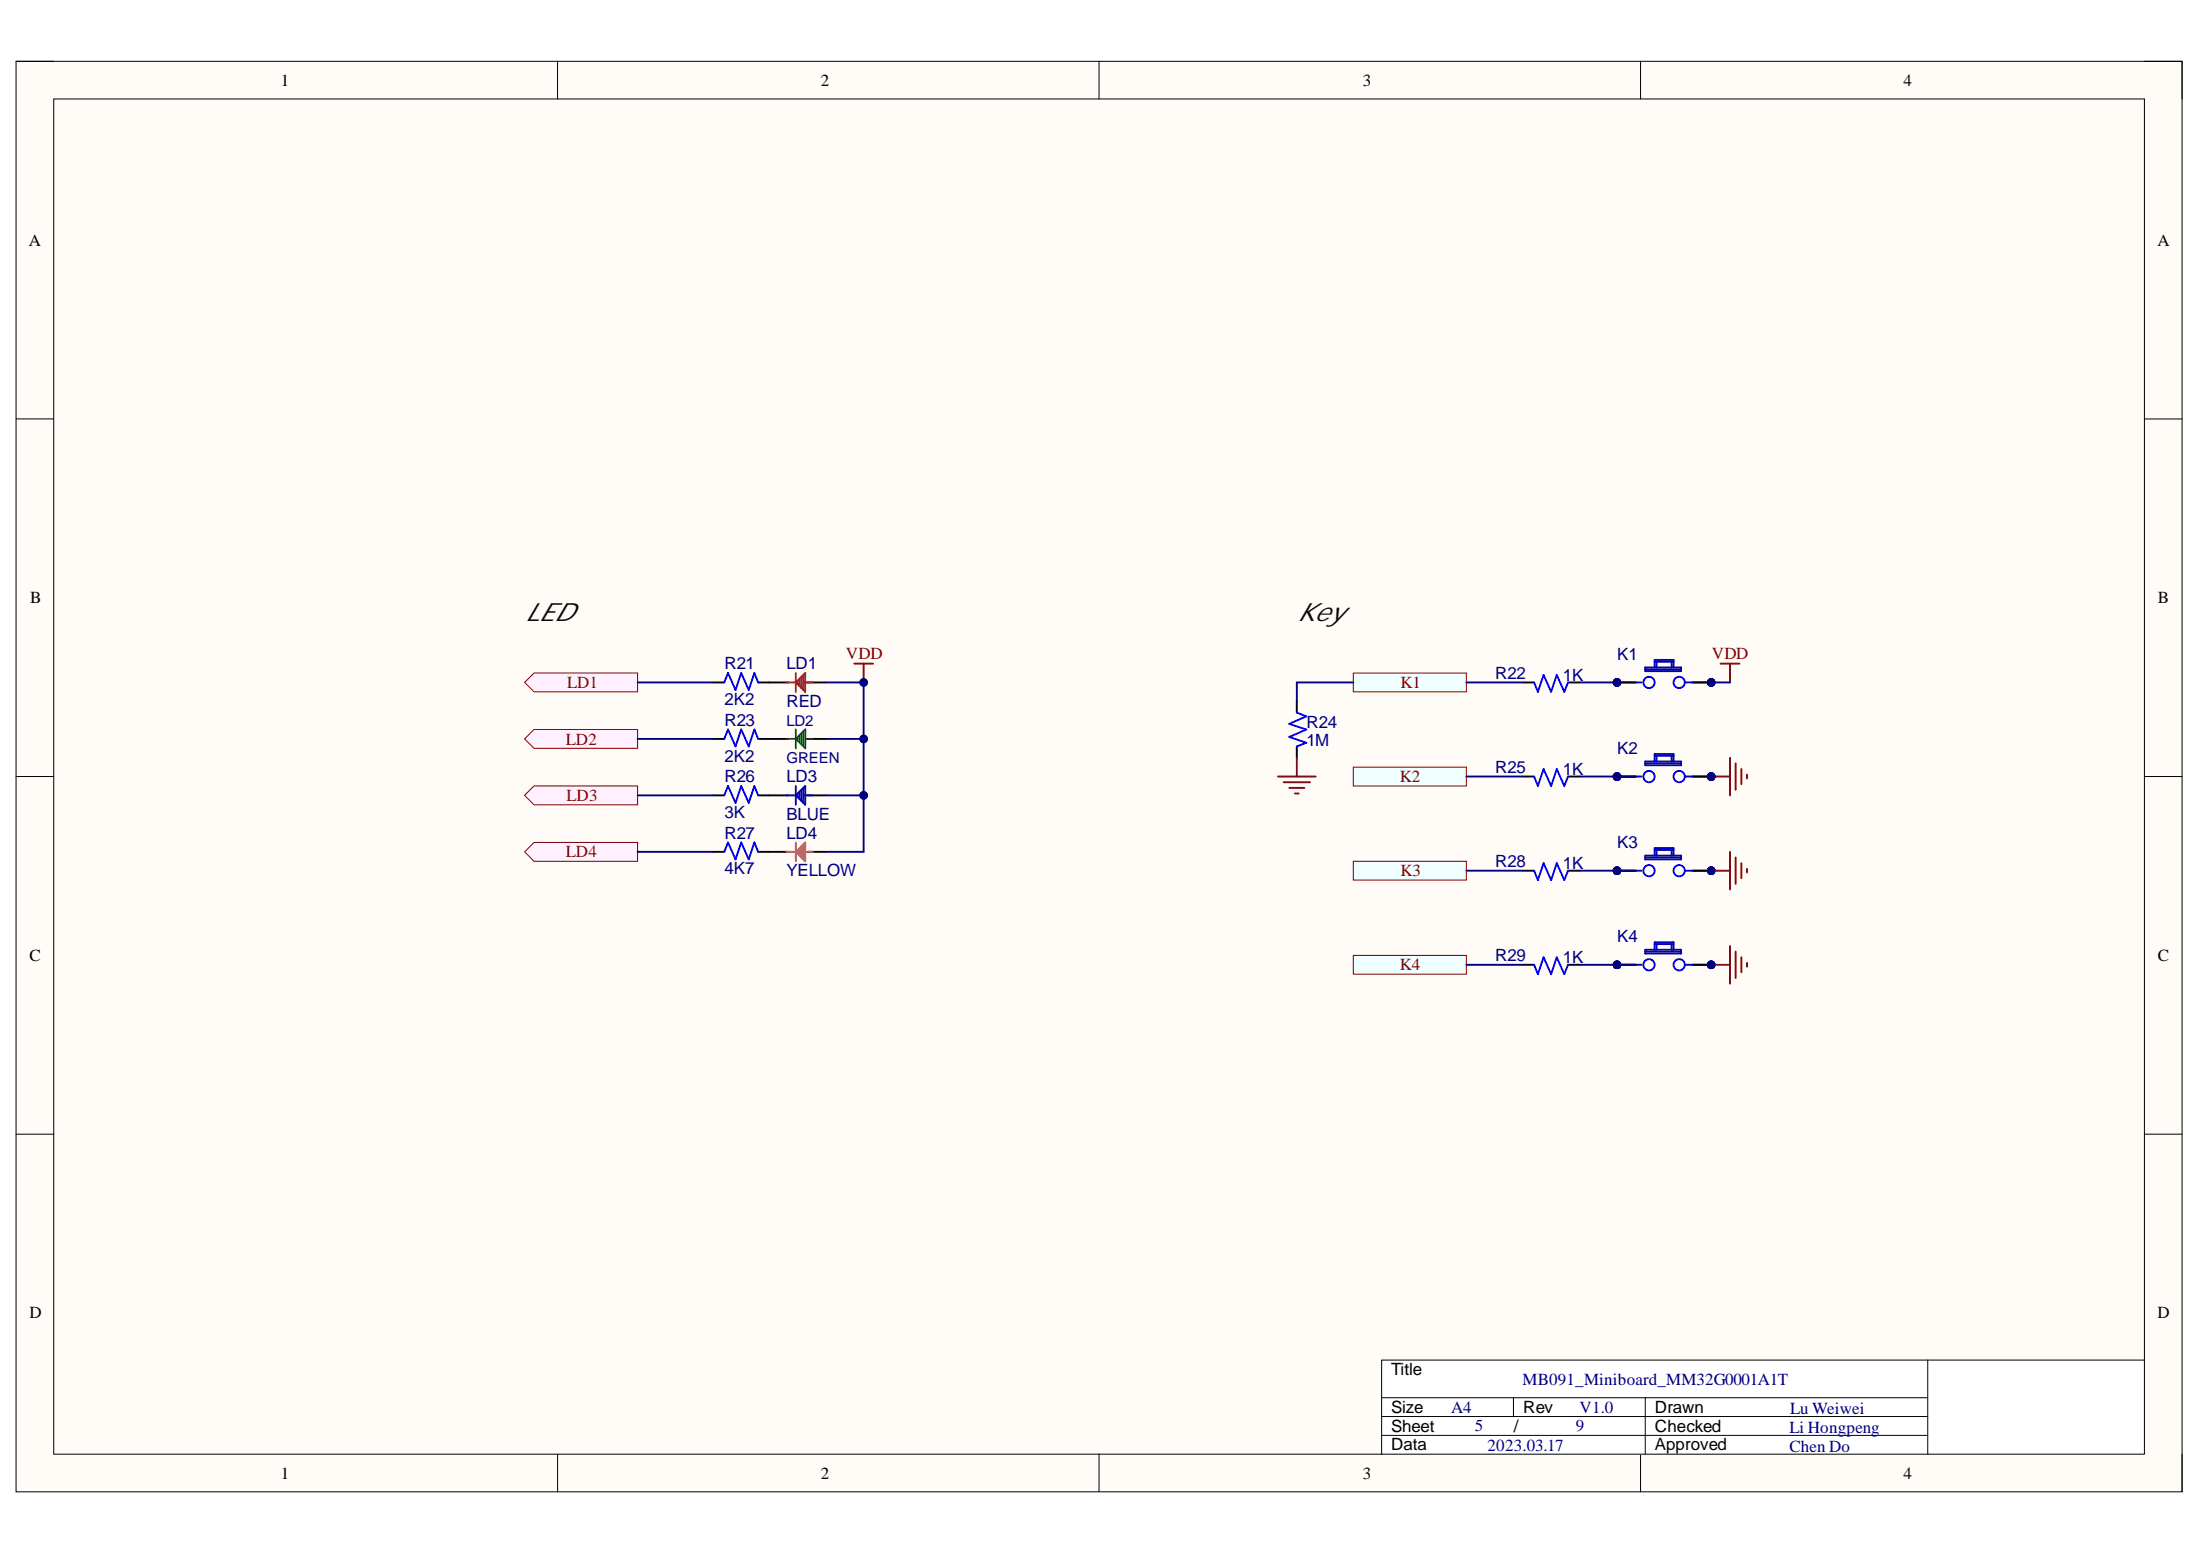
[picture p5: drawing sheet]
<svg xmlns="http://www.w3.org/2000/svg" width="297mm" height="210mm" viewBox="0 0 297 210" stroke-linecap="round" stroke-linejoin="round" font-family="sans-serif">
<path d="M2.2 8.3h292.4v193.1h-292.4z" fill-rule="evenodd" fill="#fffcf8"/>
<path d="M2.2 8.3h292.4v193.1h-292.4z" fill="none" stroke="#000" stroke-width=".14"/>
<path d="M7.3 13.4h282.2v182.9h-282.2z" fill-rule="evenodd" fill="#fffcf8"/>
<g fill="none" stroke="#000" stroke-width=".14">
<path d="M2.2 8.3h5.1M7.3 13.4h282.2v182.9h-282.2zM75.3 8.3v5.1M148.4 8.3v5.1M221.5 8.3v5.1M289.5 8.3h5.1v5.1M2.2 56.5h5.1M289.5 56.6h5.1M2.2 104.8h5.1M289.5 104.8h5.1M2.2 153.1h5.1M289.5 153.1h5.1"/>
<path d="M75.3 196.3v5.1M148.4 196.3v5.1M221.5 196.3v5.1M294.6 196.3v5.1"/>
</g>
<g fill="none" stroke="#000" stroke-width=".25">
<path d="M96.3 92.1h1.5M96.3 99.7h1.5M102.4 92.1h4M102.4 99.7h1.5M109 92.1h2.5M205.6 92.1h1.5M211.7 92.1h1.5M218.3 92.1h2.6M228.5 92.1h2.5M96.3 107.4h1.5M96.3 115h1.5M102.4 107.4h4"/>
<path d="M102.4 115h4M109 107.4h2.5M109 115h2.5M205.6 104.8h1.5M205.6 117.5h1.5M211.7 104.8h1.5M211.7 117.5h1.5M218.3 104.8h2.6M218.3 117.5h2.6M228.5 104.8h2.5M228.5 117.5h2.5M205.6 130.2h1.5"/>
<path d="M211.7 130.2h1.5M218.3 130.2h2.6M228.5 130.2h2.5"/>
</g>
<g fill="none" stroke="#0000bf" stroke-width=".25">
<path d="M220.9 92.1h.7M222.1 90.1h4.9v.5h-4.9zM222.1 90.3h4.9M223.4 90.1v-1h2.6v1M223.4 89.3h2.6M223.7 89.3v.8M225.7 89.3v.8M227.5 92.1h1M106.2 107.4h1.2M107.4 107.4l1.3-1.3v2.5zM107.4 106.1v2.5M107.7 107.1v.5"/>
<path d="M108 106.9v1M108.2 106.6v1.5M108.5 106.3v2.1M108.7 107.4h1M220.9 117.5h.7M220.9 104.8h.7M222.1 102.8h4.9v.5h-4.9zM222.1 115.5h4.9v.5h-4.9zM222.1 115.7h4.9M222.1 103h4.9M223.4 102.8v-1h2.6v1M223.4 115.5v-1h2.6v1"/>
<path d="M223.4 114.7h2.6M223.4 102h2.6M223.7 102v.8M223.7 114.7v.8M225.7 102v.8M225.7 114.7v.8M227.5 117.5h1M227.5 104.8h1M220.9 130.2h.7M222.1 128.2h4.9v.5h-4.9zM222.1 128.5h4.9M223.4 128.2v-1h2.6v1"/>
<path d="M223.4 127.4h2.6M223.7 127.4v.8M225.7 127.4v.8M227.5 130.2h1"/>
</g>
<path d="M106.2 115h1.2M107.4 115l1.3-1.3v2.6zM107.4 113.7v2.6M107.7 114.7v.5M108 114.5v1M108.2 114.2v1.6M108.5 114v2M108.7 115h1" fill="none" stroke="#fd8300" stroke-width=".25"/>
<path d="M106.2 92.1h1.2M107.4 92.1l1.3-1.3v2.6zM107.4 90.8v2.6M107.7 91.9v.5M108 91.6v1M108.2 91.4v1.5M108.5 91.1v2M108.7 92.1h1" fill="none" stroke="#f00" stroke-width=".25"/>
<g fill="none" stroke="#00f" stroke-width=".25">
<path d="M97.8 99.7l.5-1.2 1 2.3 .8-2.3 1 2.3 .8-2.3 .5 1.2M97.8 92.1l.5-1.3 1 2.3 .8-2.3 1 2.3 .8-2.3 .5 1.3M207.1 92.1l.5 1.3 .8-2.3 1 2.3 .8-2.3 1 2.3 .5-1.3M97.8 115l.5-1.3 1 2.3 .8-2.3 1 2.3 .8-2.3 .5 1.3M97.8 107.4l.5-1.3 1 2.3 .8-2.3 1 2.3 .8-2.3 .5 1.3M207.1 104.8l.5 1.3 .8-2.3 1 2.3 .8-2.3 1 2.3 .5-1.3M207.1 117.5l.5 1.3 .8-2.3 1 2.3 .8-2.3 1 2.3 .5-1.3M207.1 130.2l.5 1.3 .8-2.3 1 2.3 .8-2.3 1 2.3 .5-1.3"/>
<circle cx="222.6" cy="92.1" r=".76"/>
<circle cx="226.7" cy="92.1" r=".76"/>
<circle cx="222.6" cy="117.5" r=".76"/>
<circle cx="222.6" cy="104.8" r=".76"/>
<circle cx="226.7" cy="117.5" r=".76"/>
<circle cx="226.7" cy="104.8" r=".76"/>
<circle cx="222.6" cy="130.2" r=".76"/>
<circle cx="226.7" cy="130.2" r=".76"/>
</g>
<path d="M115.3 89.6h2.6M116.6 89.6v2.5M232.3 89.6h2.6M233.6 89.6v2.5M231 104.8h2.6M233.6 102.3v5.1M234.3 103v3.6M235.1 103.8v2M235.9 104.6v.5" fill="none" stroke="#800000" stroke-width=".25"/>
<circle cx="116.6" cy="92.1" r=".51" fill="#000080"/>
<circle cx="116.6" cy="92.1" r=".51" fill="none" stroke="#000080" stroke-width=".14"/>
<path d="M175.1 94.7v1.5M175.1 100.8v1.5" fill="none" stroke="#000" stroke-width=".25"/>
<path d="M175.1 96.2l1.3 .5-2.3 1 2.3 .8-2.3 1 2.3 .8-1.3 .5" fill="none" stroke="#00f" stroke-width=".25"/>
<path d="M172.6 104.8h5M173.3 105.6h3.6M174.1 106.4h2M174.8 107.1h.5M175.1 102.3v2.5" fill="none" stroke="#800000" stroke-width=".25"/>
<path d="M182.7 90.9h15.3v2.5h-15.3z" fill-rule="evenodd" fill="#f0ffff"/>
<path d="M182.7 90.9h15.3v2.5h-15.3z" fill="none" stroke="#800000" stroke-width=".14"/>
<path d="M182.7 129h15.3v2.5h-15.3z" fill-rule="evenodd" fill="#f0ffff"/>
<path d="M182.7 129h15.3v2.5h-15.3z" fill="none" stroke="#800000" stroke-width=".14"/>
<path d="M70.8 115l1.3-1.3h14v2.6h-14z" fill-rule="evenodd" fill="#fff0ff"/>
<path d="M70.8 115l1.3-1.3h14v2.6h-14z" fill="none" stroke="#800000" stroke-width=".14"/>
<path d="M70.8 107.4l1.3-1.3h14v2.5h-14z" fill-rule="evenodd" fill="#fff0ff"/>
<path d="M70.8 107.4l1.3-1.3h14v2.5h-14z" fill="none" stroke="#800000" stroke-width=".14"/>
<path d="M72.1 98.5h14v2.5h-14l-1.3-1.3z" fill-rule="evenodd" fill="#fff0ff"/>
<path d="M72.1 98.5h14v2.5h-14l-1.3-1.3z" fill="none" stroke="#800000" stroke-width=".14"/>
<path d="M72.1 90.8h14v2.6h-14l-1.3-1.3z" fill-rule="evenodd" fill="#fff0ff"/>
<path d="M72.1 90.8h14v2.6h-14l-1.3-1.3z" fill="none" stroke="#800000" stroke-width=".14"/>
<path d="M182.7 116.3h15.3v2.5h-15.3z" fill-rule="evenodd" fill="#f0ffff"/>
<path d="M182.7 116.3h15.3v2.5h-15.3z" fill="none" stroke="#800000" stroke-width=".14"/>
<path d="M182.7 103.6h15.3v2.5h-15.3z" fill-rule="evenodd" fill="#f0ffff"/>
<path d="M182.7 103.6h15.3v2.5h-15.3z" fill="none" stroke="#800000" stroke-width=".14"/>
<path d="M231 117.5h2.6M233.6 115v5.1M234.3 115.7v3.6M235.1 116.5v2M235.9 117.3v.5M231 130.2h2.6M233.6 127.7v5.1M234.3 128.5v3.5M235.1 129.2v2M235.9 130v.5" fill="none" stroke="#800000" stroke-width=".25"/>
<path d="M186.5 183.6h103v12.7h-103z" fill-rule="evenodd" fill="#fff"/>
<path d="M186.5 183.6h103v12.7h-103zM186.5 193.8h73.8M186.5 188.7h73.8M186.5 191.2h73.8M204.3 188.7v2.5M222.1 188.7v7.6M260.3 183.6v12.7" fill="none" stroke="#000" stroke-width=".14"/>
<path d="M103.9 99.7h2.5M109 99.7h2.5" fill="none" stroke="#000" stroke-width=".25"/>
<path d="M106.2 99.7h1.2M107.4 99.7l1.3-1.2v2.5zM107.4 98.5v2.5M107.7 99.5v.5M108 99.2v1.1M108.2 99v1.5M108.5 98.7v2.1M108.7 99.7h1" fill="none" stroke="#008000" stroke-width=".25"/>
<path d="M86.1 92.1h10.2M86.1 99.7h10.2M111.5 92.1h5.1v22.9h-5.1M213.2 92.1h5.1M86.1 115h10.2M86.1 107.4h10.2M198 104.8h7.6M213.2 117.5h7.7M213.2 130.2h7.7" fill="none" stroke="#000080" stroke-width=".25"/>
<circle cx="116.6" cy="92.1" r=".51" fill="#000080"/>
<circle cx="116.6" cy="92.1" r=".51" fill="none" stroke="#000080" stroke-width=".14"/>
<circle cx="116.6" cy="99.7" r=".51" fill="#000080"/>
<circle cx="116.6" cy="99.7" r=".51" fill="none" stroke="#000080" stroke-width=".14"/>
<circle cx="116.6" cy="107.4" r=".51" fill="#000080"/>
<circle cx="116.6" cy="107.4" r=".51" fill="none" stroke="#000080" stroke-width=".14"/>
<path d="M111.5 107.4h5.1" fill="none" stroke="#000080" stroke-width=".25"/>
<circle cx="116.6" cy="107.4" r=".51" fill="#000080"/>
<circle cx="116.6" cy="107.4" r=".51" fill="none" stroke="#000080" stroke-width=".14"/>
<path d="M111.5 99.7h5.1" fill="none" stroke="#000080" stroke-width=".25"/>
<circle cx="116.6" cy="99.7" r=".51" fill="#000080"/>
<circle cx="116.6" cy="99.7" r=".51" fill="none" stroke="#000080" stroke-width=".14"/>
<path d="M182.7 92.1h-7.6v2.6M198 92.1h7.6M231 92.1h2.6M198 117.5h7.6M213.2 104.8h7.7M198 130.2h7.6" fill="none" stroke="#000080" stroke-width=".25"/>
<g font-size="3.4" fill="#080d02">
<text x="70.9" y="83.8">LED</text>
<text x="175.1" y="83.8">Key</text>
</g>
<g font-size="2.3">
<text x="37.9" y="11.6">1</text>
<text x="110.8" y="11.6">2</text>
<text x="184" y="11.6">3</text>
<text x="257" y="11.6">4</text>
<text x="3.9" y="33.1">A</text>
<text x="291.3" y="33.1">A</text>
<text x="4.1" y="81.4">B</text>
<text x="291.4" y="81.4">B</text>
<text x="4" y="129.7">C</text>
<text x="291.4" y="129.7">C</text>
<text x="4" y="177.9">D</text>
<text x="291.3" y="177.9">D</text>
<text x="187.8" y="185.6">Title</text>
<text x="187.8" y="190.7">Size</text>
<text x="205.7" y="190.7">Rev</text>
<text x="223.4" y="190.7">Drawn</text>
<text x="187.8" y="193.2">Sheet</text>
<text x="187.8" y="195.8">Data</text>
<text x="204.4" y="193.2">/</text>
<text x="223.4" y="195.8">Approved</text>
<text x="223.4" y="193.2">Checked</text>
<text x="37.9" y="199.6">1</text>
<text x="110.8" y="199.6">2</text>
<text x="184" y="199.6">3</text>
<text x="257" y="199.6">4</text>
</g>
<g font-size="2.3" fill="#800000">
<text x="114.2" y="89">VDD</text>
<text x="231.1" y="89">VDD</text>
<text x="76.6" y="92.9">LD1</text>
<text x="189.1" y="92.9">K1</text>
<text x="76.4" y="100.5">LD2</text>
<text x="189" y="105.6">K2</text>
<text x="76.5" y="108.1">LD3</text>
<text x="76.4" y="115.7">LD4</text>
<text x="189.1" y="118.3">K3</text>
<text x="189" y="130.9">K4</text>
</g>
<g font-size="2.3" fill="#000080">
<text x="218.4" y="89.1">K1</text>
<text x="97.8" y="90.4">R21</text>
<text x="97.8" y="95.2">2K2</text>
<text x="106.2" y="90.4">LD1</text>
<text x="106.2" y="95.4">RED</text>
<text x="201.9" y="91.6">R22</text>
<text x="211" y="91.9">1K</text>
<text x="97.8" y="98">R23</text>
<text x="176.4" y="98.2">R24</text>
<text x="176.4" y="100.8">1M</text>
<text x="218.4" y="101.8">K2</text>
<text x="97.8" y="105.6">R26</text>
<text x="97.8" y="102.8">2K2</text>
<text x="106.2" y="105.6">LD3</text>
<text x="201.9" y="104.3">R25</text>
<text x="211" y="104.6">1K</text>
<text x="97.8" y="113.2">R27</text>
<text x="97.8" y="110.4">3K</text>
<text x="106.2" y="110.7">BLUE</text>
<text x="106.2" y="113.2">LD4</text>
<text x="97.8" y="118">4K7</text>
<text x="106.2" y="118.3">YELLOW</text>
<text x="201.9" y="117">R28</text>
<text x="211" y="117.2">1K</text>
<text x="218.4" y="114.5">K3</text>
<text x="201.9" y="129.8">R29</text>
<text x="211" y="130">1K</text>
<text x="218.4" y="127.1">K4</text>
<text x="195.9" y="190.7">A4</text>
<text x="205.6" y="187">MB091_Miniboard_MM32G0001A1T</text>
<text x="213.3" y="190.7">V1.0</text>
<text x="241.7" y="190.9">Lu Weiwei</text>
<text x="199.1" y="193.2">5</text>
<text x="200.8" y="195.9">2023.03.17</text>
<text x="212.8" y="193.2">9</text>
<text x="241.6" y="193.4">Li Hongpeng</text>
<text x="241.6" y="195.9">Chen Do</text>
</g>
<g font-size="2" fill="#000080">
<text x="106.2" y="98">LD2</text>
<text x="106.2" y="103">GREEN</text>
</g>
<g font-size="1.1" fill="#000080">
<text x="217.7" y="92.5">PIK101</text>
<text x="227.9" y="92.5">PIK102</text>
<text x="217.7" y="105.2">PIK201</text>
<text x="227.9" y="105.2">PIK202</text>
<text x="217.7" y="117.9">PIK301</text>
<text x="227.9" y="117.9">PIK302</text>
<text x="217.7" y="130.6">PIK401</text>
<text x="227.9" y="130.6">PIK402</text>
</g>
</svg>
